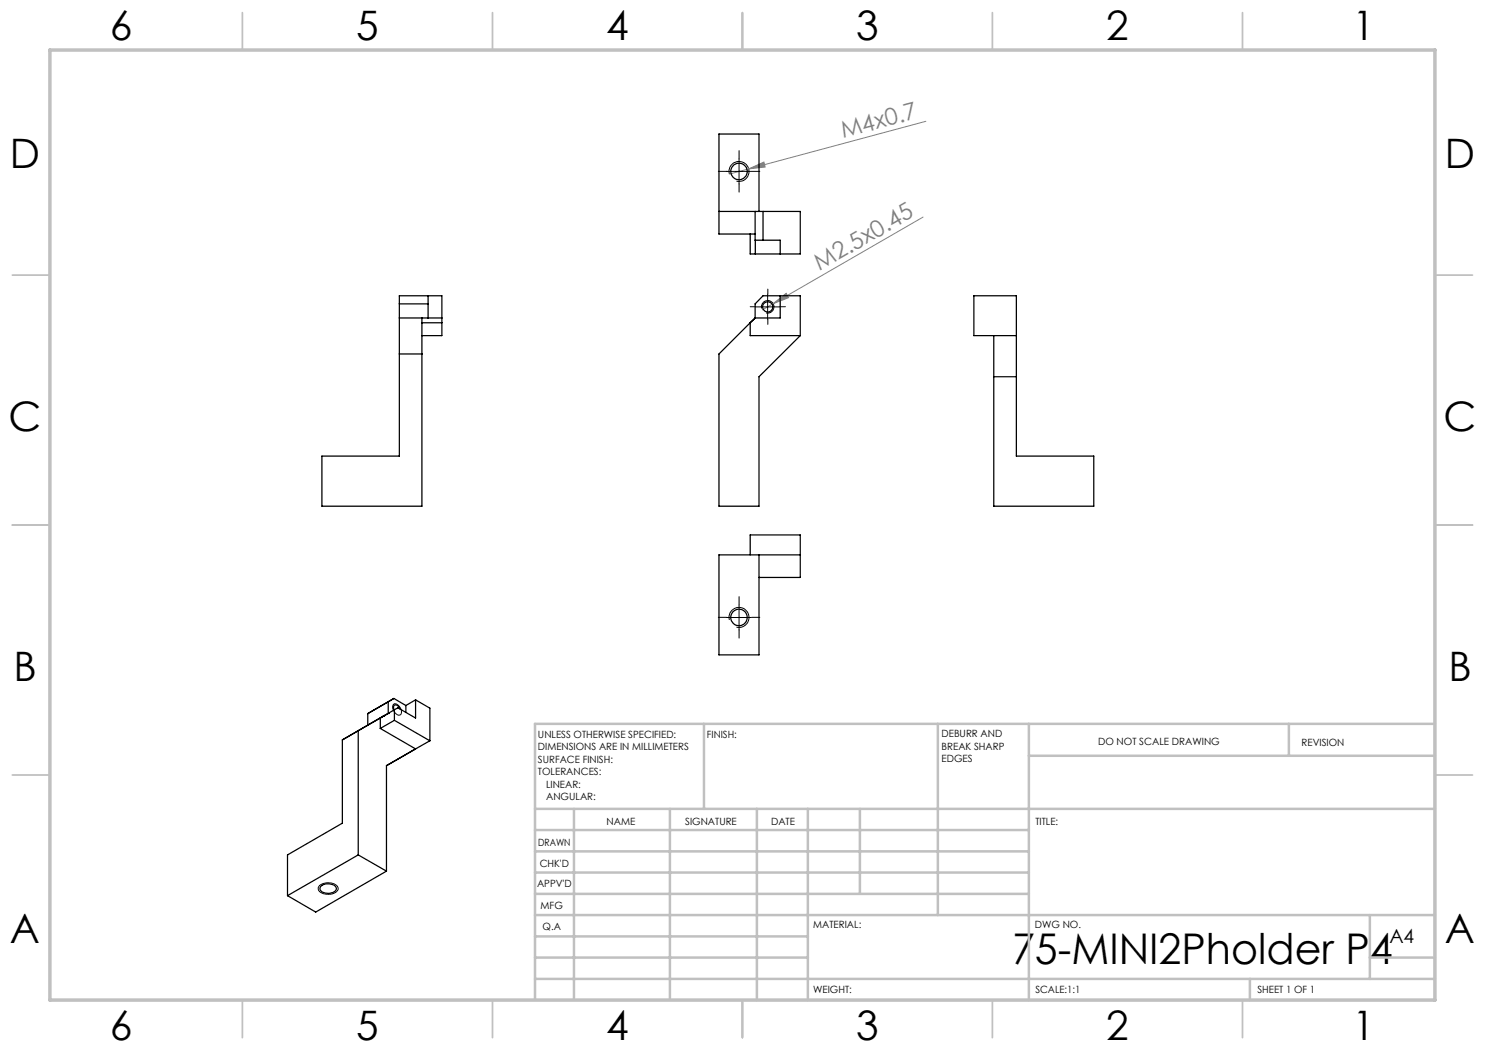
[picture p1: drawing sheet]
<svg xmlns="http://www.w3.org/2000/svg" width="297mm" height="210mm" viewBox="0 0 297 210" stroke-linecap="round" stroke-linejoin="round" font-family="sans-serif">
<path d="M149.7 33.8l3.1-1.4 .2 1zM185.2 24.3l-39.3 10.5M184.6 43.4l-30 17.3M154.6 60.7l2.6-2 .5 .8zM154.6 60.7l-2.1 1.3" fill="none" stroke="#808080" stroke-width=".2"/>
<path d="M145.3 34.3h5M145.9 34.8a2 2 0 0 1 1.7-2.5 2 2 0 0 1 2.2 2.2 2 2 0 0 1-2.5 1.7M147.8 31.8v5M153.5 58.9v5M151.1 61.4h4.9M152.3 61.7a1.26 1.26 0 0 1 1.1-1.6 1.26 1.26 0 0 1 1.4 1.4 1.26 1.26 0 0 1-1.6 1.1M145.3 123.5h5M145.9 124a1.99 1.99 0 0 1 1.7-2.5 1.99 1.99 0 0 1 2.2 2.2 1.99 1.99 0 0 1-2.5 1.7M147.8 121v5M78.6 141a.84 .84 0 0 1 1.4 .5l.3 .7a.65 .65 0 0 1-.4 .8 .65 .65 0 0 1-.8-.3l-.5-.9zM63.9 177.1a2.74 2.74 0 0 1 3.7 .3 1.3 1.3 0 0 1-1.5 1.4 2.13 2.13 0 0 1-2.5-1z" fill="none" stroke="#000" stroke-width=".2"/>
<g fill="none" stroke="#c0c0c0" stroke-width=".35">
<path d="M48.5 2.5v7.5M98.5 2.5v7.5M148.5 2.5v7.5M198.5 2.5v7.5M248.5 2.5v7.5M2.5 55h7.5M287 55h7.5M2.5 105h7.5M287 105h7.5M2.5 155h7.5M287 155h7.5M48.5 200v7.5"/>
<path d="M98.5 200v7.5M148.5 200v7.5M198.5 200v7.5M248.5 200v7.5"/>
</g>
<g fill="none" stroke="#c0c0c0" stroke-width=".5">
<path d="M140.8 144.8v17M187.6 144.8v38.2M205.8 144.8v55.2M205.8 151.2h81.2M257.8 144.8v6.4M287 144.8h-180v55.2M107 161.8h180M107 178.8h98.8M107 174.5h98.8M107 170.3h98.8M107 166h98.8M114.8 161.8v38.2"/>
<path d="M134 161.8v38.2M151.4 161.8v38.2M161.6 161.8v38.2M172 161.8v17M107 195.8h180M107 191.5h54.6M107 187.3h54.6M107 183h180M250 195.8v4.2M274 191.5h13M274 183v12.8"/>
</g>
<path d="M10 10h277v190h-277z" fill="none" stroke="#c0c0c0" stroke-width=".7"/>
<path d="M145.3 34.3h-1.6M147.8 31.8v-1.7M147.8 36.8v1.6M150.3 34.3h1.7M153.6 58.8v-1M151.1 61.3h-1.1M153.6 63.8v1.1M156.1 61.3h1M145.3 123.5h-1.6M147.8 121v-1.7M147.8 126v1.6M150.3 123.5h1.7" fill="none" stroke="#000" stroke-width=".2" stroke-dasharray="15.2 1.3 1.3 1.3"/>
<g fill="#808080">
<path d="M149.7 33.8l3.1-1.4 .2 1z"/>
<path d="M154.6 60.7l2.6-2 .5 .8z"/>
</g>
<g fill="none" stroke="#000" stroke-width=".25">
<path d="M85.6 59.2v4.4M143.8 42.3h16.3v8.5h-10.1v-4M151 42.3v5.7h5v2.8M151.1 48v2.8M151.8 42.3v-15.5h-8v20h7.2M152.6 42.3v5.7M156 59.2v4.4h-5M79.9 63.6h8.5M79.9 70.8h4.5M79.9 60.8h5.7M84.4 63.6v37.6h-20v-10h15.5v-32h8.5v7.9h-4M84.4 64.5h4"/>
<path d="M150 64.5v2.6h10.1M150 64.5l-6.2 6.3v30.4h8v-25.9l8.3-8.2M151 63.6v-2.8l1.6-1.6h7.5v7.9M151 63.6l-1 .9M151.1 63.6l-1.1 .9M198.8 67.1v34.1h20v-10h-15.5v-32h-8.5v7.9h8.5M198.8 75.3h4.5M150 111v-4h10.1v8.5h-8.3M151.8 111v20h-8v-20h16.3M78.8 139.7l2.4 1.4M78.8 139.7l-1.2 .7v2.3M78.8 139.7l-5.2 3"/>
<path d="M83.1 140v3.6l-3.5-2-.7 .3M83.1 140l2.9 1.6v6.6M83.1 140l-1.9 1.1M68.5 148v16.6l-11 6.4v8.1M71.6 146.1v24.9M71.6 146.1l-3.1 1.9M73.6 145l-5.1 3M73.6 142.7v2.3M74.7 142.1l-1.1 .6M76.1 145.7l7 4.1M76.1 143.6l-4.5 2.5M76.1 143.6v2.1"/>
<path d="M76.7 143.2h.1M76.7 143.2l-3.1 1.8M76.7 143.2l-.6 .4M77.6 142.7h.1M77.6 142.7l-.9 .5M78.9 144.1l7.1 4.1M78.9 141.9v2.2M78.9 144.1l-2.8 1.6M78.9 141.9l-2.8 1.7M80 141.8a.91 .91 0 0 0-1.2-.7l-.1 .2 .1 .7M81.2 141.1v1.4M83.1 149.8l-5.8 3.3v21.1"/>
<path d="M83.1 149.8l-3.2 1.8M86 148.2l-2.9 1.6M64.2 177.3a2.26 2.26 0 0 1 3 .1 .88 .88 0 0 1-.9 1.2h-.2a1.78 1.78 0 0 1-2.1-.8zM71.6 171l5.7 3.2M71.6 171l-14.1 8.1M77.3 174.2l-14.2 8.2-5.6-3.3"/>
<circle cx="147.8" cy="34.3" r="1.64"/>
<circle cx="153.6" cy="61.4" r="1.03"/>
<circle cx="147.8" cy="123.5" r="1.64"/>
</g>
<text font-size="8.5" x="202.4" y="192.7">75-MINI2Pholder P4</text>
<g font-size="8.1">
<text x="22" y="8">6</text>
<text x="71.2" y="8">5</text>
<text x="121.2" y="8">4</text>
<text x="171.3" y="8">3</text>
<text x="221.3" y="8">2</text>
<text x="270.5" y="8">1</text>
<text x="2" y="33.6">D</text>
<text x="289" y="33.6">D</text>
<text x="1.7" y="86.1">C</text>
<text x="288.7" y="86.1">C</text>
<text x="2.7" y="136.1">B</text>
<text x="289.7" y="136.1">B</text>
<text x="2" y="188.6">A</text>
<text x="289" y="188.6">A</text>
<text x="22" y="208">6</text>
<text x="71.2" y="208">5</text>
<text x="121.2" y="208">4</text>
<text x="171.3" y="208">3</text>
<text x="221.3" y="208">2</text>
<text x="270.5" y="208">1</text>
</g>
<g font-size="4.7" fill="#808080">
<text x="168.6" y="27.7" transform="rotate(-15 168.6 27.7)">M4x0.7</text>
<text x="163.9" y="54.2" transform="rotate(-30 163.9 54.2)">M2.5x0.45</text>
</g>
<text font-size="3.9" x="277.9" y="188.5">A4</text>
<g font-size="2">
<text x="107.6" y="147.6">UNLESS OTHERWISE SPECIFIED:</text>
<text x="141.4" y="147.6">FINISH:</text>
<text x="188.3" y="147.5">DEBURR AND</text>
<text x="188.3" y="150">BREAK SHARP</text>
<text x="219.6" y="149">DO NOT SCALE DRAWING</text>
<text x="260.3" y="149.2">REVISION</text>
<text x="107.6" y="150.1">DIMENSIONS ARE IN MILLIMETERS</text>
<text x="107.6" y="152.6">SURFACE FINISH:</text>
<text x="107.6" y="155.1">TOLERANCES:</text>
<text x="188.3" y="152.5">EDGES</text>
<text x="109.2" y="157.6">LINEAR:</text>
<text x="109.2" y="160.1">ANGULAR:</text>
<text x="121.3" y="165">NAME</text>
<text x="137" y="164.9">SIGNATURE</text>
<text x="154.2" y="164.9">DATE</text>
<text x="207.1" y="164.9">TITLE:</text>
<text x="107.6" y="169.1">DRAWN</text>
<text x="107.9" y="173.3">CHK'D</text>
<text x="107.4" y="177.4">APPV'D</text>
<text x="108.1" y="181.8">MFG</text>
<text x="108.5" y="186">Q.A</text>
<text x="162.6" y="185.5">MATERIAL:</text>
<text x="207" y="185.5">DWG NO.</text>
<text x="162.6" y="198.5">WEIGHT:</text>
<text x="207.1" y="198.6">SCALE:1:1</text>
<text x="251.5" y="198.6">SHEET 1 OF 1</text>
</g>
</svg>
